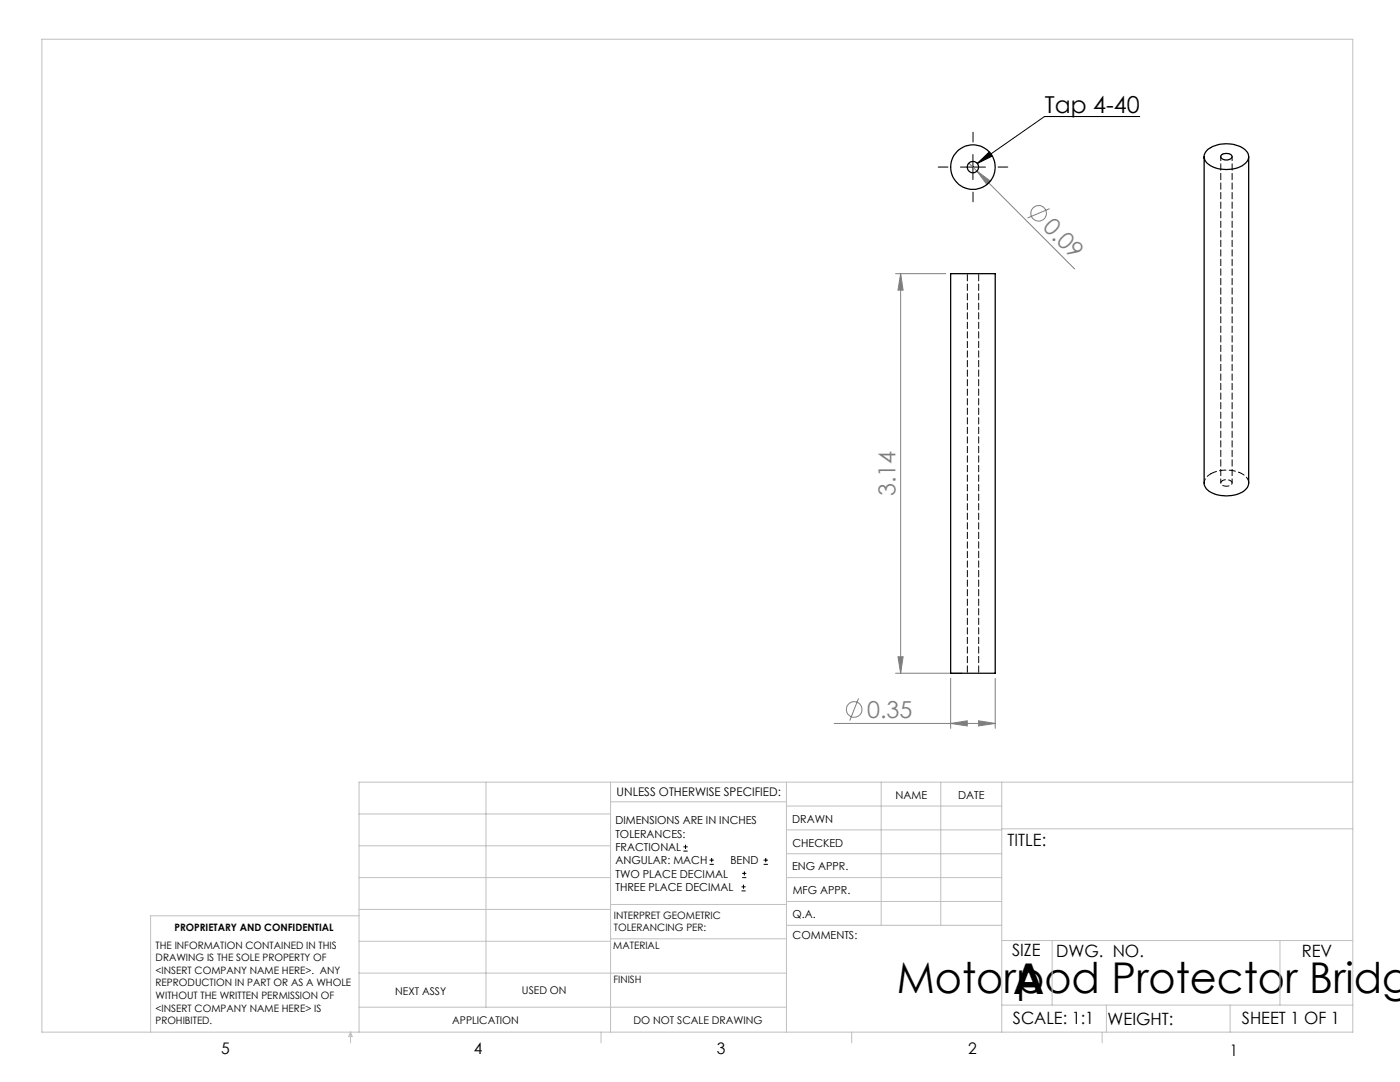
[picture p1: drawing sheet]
<svg xmlns="http://www.w3.org/2000/svg" width="279mm" height="216mm" viewBox="0 0 279 216" stroke-linecap="round" stroke-linejoin="round" font-family="sans-serif">
<g fill="none" stroke="#808080" stroke-width=".2">
<path d="M193.4 32.6l1.6 1.5M195 34.1l2.7 2-.7 .7zM195 34.1l19.5 19.6M178.7 54.6h10M179.7 54.6l.5 3.3h-1zM179.7 54.6v79.7M209.5 41.6l-4.4 1.9M171.3 139.3l-1.7 4.5M178.7 134.3h13.4M179.2 131.1h1l-.5 3.2zM189.7 135.4v9.9M198.6 135.4v9.9"/>
<path d="M166.5 144.4h32.1M189.7 144.4l3.3-.6v1.1zM195.3 143.8l3.3 .6-3.3 .5z"/>
<circle cx="207.3" cy="42.6" r="1.57"/>
<circle cx="170.5" cy="141.6" r="1.55"/>
</g>
<g fill="none" stroke="#000" stroke-width=".2">
<path d="M191.7 33.3h5M194.2 30.8v5M195 32.6l2.4-2.3 .6 .9zM227.4 23.2h-18.9l-13.5 9.4M136.4 169.8h.8M136.4 169h.8M136.8 168.6v.8M141.6 172.5h.9M141.6 171.6h.9M142 171.2v.8M148 177.8h.8M148 177h.8"/>
<path d="M148.1 175.1h.8M148.1 174.3h.8M148.4 176.5v.8M148.6 173.9v.8M152.4 172.5h.8M152.4 171.6h.8M152.8 171.2v.8"/>
</g>
<path d="M189.2 33.3h-2M194.2 28.3v-1.9M194.2 38.3v2M199.2 33.3h1.9" fill="none" stroke="#000" stroke-width=".2" stroke-dasharray="15.2 1.3 1.3 1.3"/>
<g fill="none" stroke="#c0c0c0" stroke-width=".2">
<path d="M8.4 7.8h261.6v198.2h-261.6zM97 156.1v44.9M121.8 156.1v49.9M121.8 160h35.2M157 156.1v49.9M175.9 156.1v28.5M187.7 156.1v28.5M199.9 156.1v49.9M270 156.1h-198.4v49.9M71.6 175.1h50.2M71.6 168.8h50.2M71.6 162.4h50.2"/>
<path d="M157 170.4h42.9M157 165.6h42.9M157 160.8h42.9M157 175.1h42.9M157 179.9h42.9M199.9 165.4h70.1M71.6 194.2h85.4M71.6 187.8h50.2M71.6 181.5h50.2M71.6 182.7h-41.5v23.3M121.8 187.3h35.2M121.8 180.5h35.2"/>
<path d="M157 184.6h42.9M199.9 187.7h70.1M210 187.7v12.9M255.4 187.7v12.9M70 206v2.1M70 206l.3 .8h-.7zM71.6 201h85.4M119.9 206v2.1M170 206v2.1M199.9 200.6h70.1M220 206v2.1M220.8 200.6v5.4"/>
<path d="M245.5 200.6v5.4"/>
</g>
<path d="M195 32.6l2.4-2.3 .6 .9z" fill="#000"/>
<g fill="#808080">
<path d="M195 34.1l2.7 2-.7 .7z"/>
<path d="M189.7 144.4l3.3-.6v1.1zM195.3 143.8l3.3 .6-3.3 .5z"/>
<path d="M179.7 54.6l.5 3.3h-1zM179.2 131.1h1l-.5 3.2z"/>
</g>
<g fill="none" stroke="#000" stroke-width=".25">
<path d="M240.3 31.3v65.1a2.87 2.87 0 0 0 2.5 2.3 6.2 6.2 0 0 0 5.9-1.2l.4-.6 .1-.5v-65.1M241 29.9a6.3 6.3 0 0 1 7.7 .3 1.71 1.71 0 0 1-.5 2.6 6.5 6.5 0 0 1-7.5-.4 1.73 1.73 0 0 1 .3-2.5zM243.8 30.9a1.52 1.52 0 0 1 2.1 .3 1.28 1.28 0 0 1-2.3 .1zM189.7 54.6h8.9v79.7h-8.9z"/>
<circle cx="194.2" cy="33.4" r="4.4"/>
<circle cx="194.2" cy="33.3" r="1.13"/>
</g>
<path d="M193.1 54.6v79.7M195.3 134.3v-79.7" fill="none" stroke="#000" stroke-width=".2" stroke-dasharray="1.3 .6" stroke-dashoffset="-.2"/>
<path d="M241.6 94.6l-.8 .7-.4 .5-.1 .6" fill="none" stroke="#000" stroke-width=".2" stroke-dasharray="1.3 .6" stroke-dashoffset=".4"/>
<path d="M249.2 96.4a2.89 2.89 0 0 0-2.5-2.3 7.1 7.1 0 0 0-5.1 .5" fill="none" stroke="#000" stroke-width=".2" stroke-dasharray="1.3 .6"/>
<path d="M244 95.9a.53 .53 0 0 0-.4 .6 .53 .53 0 0 0 .6 .4 1.19 1.19 0 0 0 1.7-.6 1.43 1.43 0 0 0-1.9-.4" fill="none" stroke="#000" stroke-width=".2" stroke-dasharray="1.3 .6" stroke-dashoffset=".6"/>
<path d="M243.6 31.2v65.2M245.9 96.4v-65.2" fill="none" stroke="#000" stroke-width=".2" stroke-dasharray="1.3 .6" stroke-dashoffset=".5"/>
<g font-size="8.5">
<text x="179" y="198.1">Motorpod Protector Bridg</text>
<text x="202.2" y="198.3">A</text>
</g>
<text font-size="4.7" x="208.5" y="22.6">Tap 4-40</text>
<g font-size="4.7" fill="#808080">
<text x="207.9" y="45.6" transform="rotate(45 207.9 45.6)">0.09</text>
<text x="178.7" y="99" transform="rotate(-90 178.7 99)">3.14</text>
<text x="173" y="143.3">0.35</text>
</g>
<g font-size="3.4">
<text x="201.1" y="168.8">TITLE:</text>
<text x="202" y="190.8">SIZE</text>
<text x="210.8" y="190.9">DWG. NO.</text>
<text x="259.8" y="191">REV</text>
<text x="202.1" y="204.4">SCALE: 1:1</text>
<text x="221" y="204.5">WEIGHT:</text>
<text x="247.8" y="204.4">SHEET 1 OF 1</text>
</g>
<g font-size="3.2">
<text x="44.2" y="210.4">5</text>
<text x="94.6" y="210.3">4</text>
<text x="143.1" y="210.4">3</text>
<text x="193.2" y="210.3">2</text>
<text x="245.4" y="210.6">1</text>
</g>
<text font-size="2.4" x="123.1" y="158.9">UNLESS OTHERWISE SPECIFIED:</text>
<g font-size="2.2">
<text x="178.7" y="159.4">NAME</text>
<text x="191.2" y="159.4">DATE</text>
<text x="122.8" y="164.5">DIMENSIONS ARE IN INCHES</text>
<text x="122.8" y="167.1">TOLERANCES:</text>
<text x="158.1" y="164.2">DRAWN</text>
<text x="122.8" y="169.8">FRACTIONAL</text>
<text x="122.8" y="172.5">ANGULAR: MACH</text>
<text x="145.8" y="172.5">BEND</text>
<text x="158.1" y="173.7">ENG APPR.</text>
<text x="158.2" y="169.1">CHECKED</text>
<text x="122.8" y="175.1">TWO PLACE DECIMAL</text>
<text x="122.8" y="177.8">THREE PLACE DECIMAL</text>
<text x="158.2" y="178.4">MFG APPR.</text>
<text x="158.2" y="183.2">Q.A.</text>
<text x="158.2" y="187.4">COMMENTS:</text>
</g>
<g font-size="2.1">
<text x="78.8" y="198.5">NEXT ASSY</text>
<text x="104.2" y="198.4">USED ON</text>
<text x="90.2" y="204.3">APPLICATION</text>
<text x="126.4" y="204.3">DO NOT SCALE DRAWING</text>
</g>
<g font-size="2">
<text x="34.8" y="185.7">PROPRIETARY AND CONFIDENTIAL</text>
<text x="122.5" y="183.3">INTERPRET GEOMETRIC</text>
<text x="122.5" y="185.9">TOLERANCING PER:</text>
<text x="31.1" y="189.3">THE INFORMATION CONTAINED IN THIS</text>
<text x="31.1" y="191.8">DRAWING IS THE SOLE PROPERTY OF</text>
<text x="122.4" y="189.4">MATERIAL</text>
<text x="31.1" y="194.3">&lt;INSERT COMPANY NAME HERE&gt;. ANY</text>
<text x="31.1" y="196.8">REPRODUCTION IN PART OR AS A WHOLE</text>
<text x="122.4" y="196.2">FINISH</text>
<text x="31.1" y="199.4">WITHOUT THE WRITTEN PERMISSION OF</text>
<text x="31.1" y="201.9">&lt;INSERT COMPANY NAME HERE&gt; IS</text>
<text x="31.1" y="204.4">PROHIBITED.</text>
</g>
</svg>
